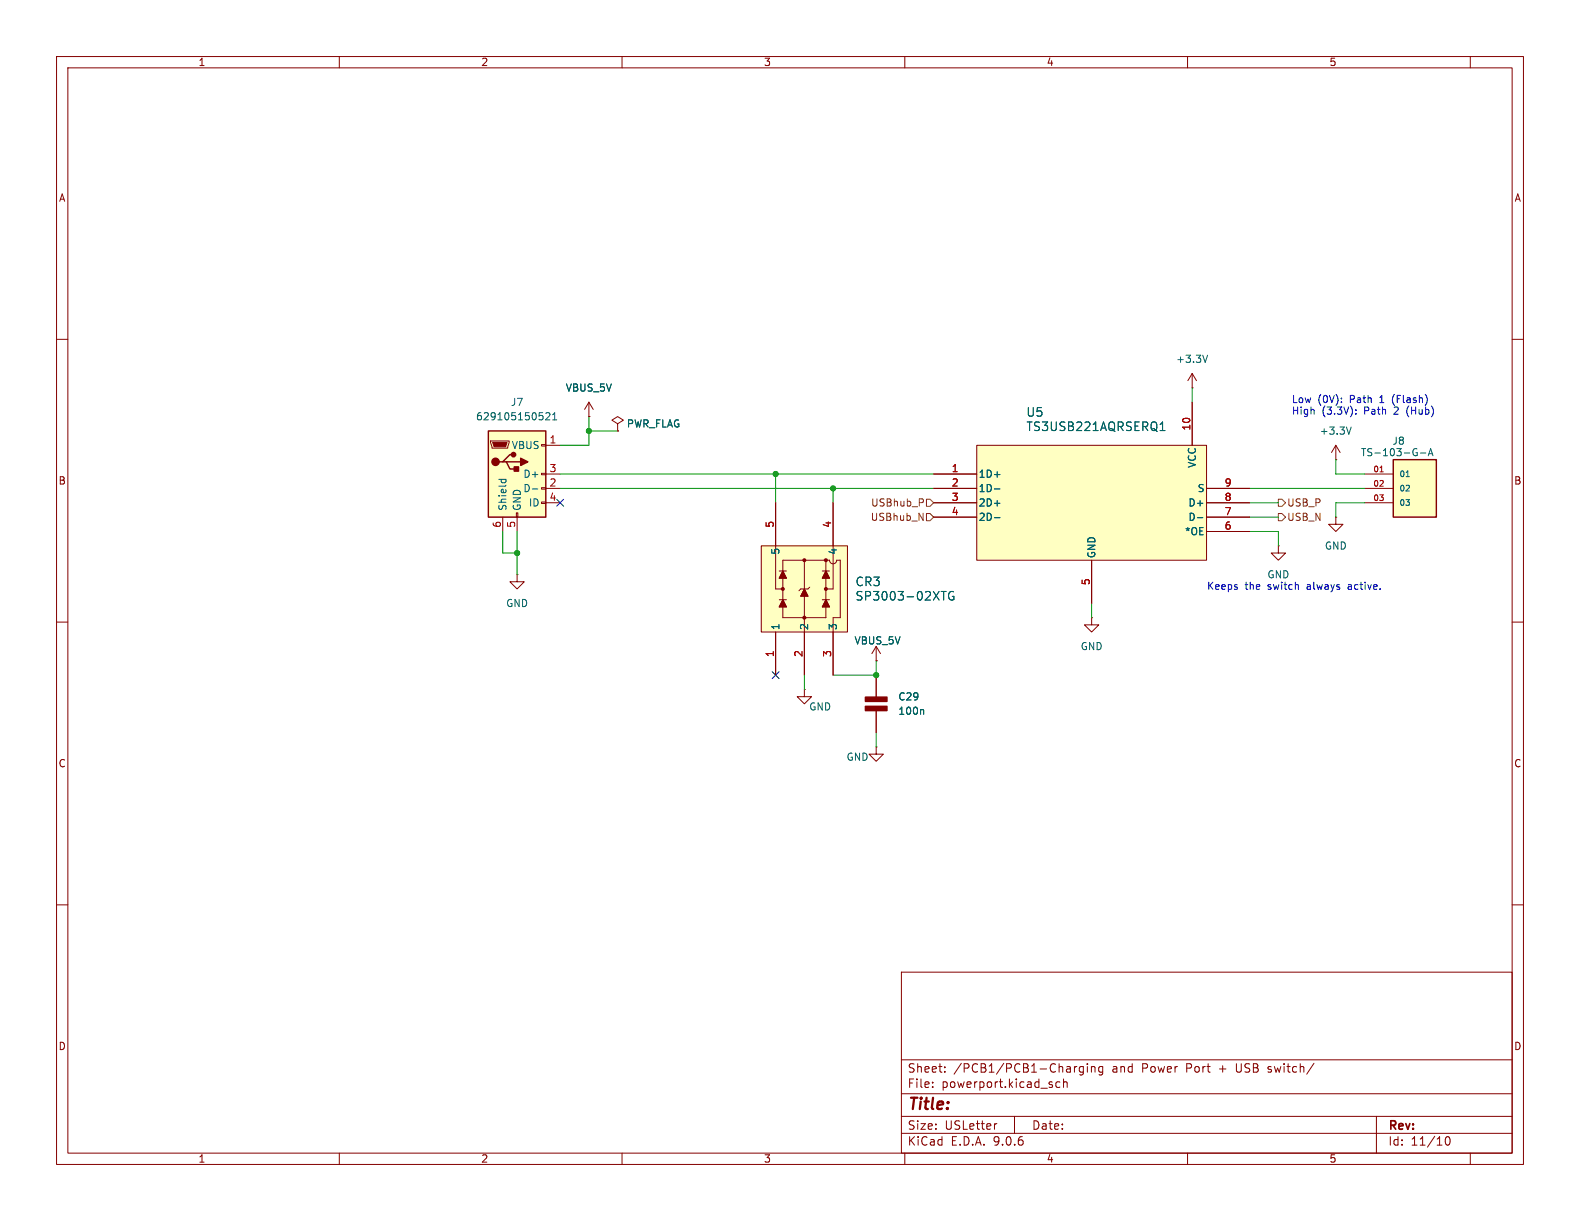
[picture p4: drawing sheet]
<svg xmlns="http://www.w3.org/2000/svg" width="279mm" height="216mm" viewBox="0 0 279 216" stroke-linecap="round" stroke-linejoin="round" font-family="sans-serif">
<g fill="none" stroke="#840000" stroke-width=".18">
<path d="M10 10h259.4v195.9h-259.4zM12 12h255.4v191.9h-255.4zM60 10v2M110 10v2M160 10v2M210 10v2M260 10v2M10 60h2M210.8 68.6h.1M210.8 66l.8 1.3M210.8 66l-.7 1.3M210.8 66v2.6"/>
<path d="M267.4 60h2M10 110h2M154.9 119.4v3.9M267.4 110h2M154.9 125.7v3.8M10 160h2M159.4 171.9h108v32h-108zM267.4 160h2M159.4 197.4h108M159.4 193.4h108M159.4 187.4h108M164.9 192.1v.2"/>
<path d="M164.9 191.4v.1M167.1 189.4v.2M167.1 188.7v.1M176.3 198.7l-.3 .1M179.4 197.4v3M187.4 191.4l-.4-.1-.3 .3v.4l.2 .2h.5M188.1 191.4l.2-.1 .3 .1 .1 .9M188.1 190.8v1.5M191.6 188.6v1.2l-.3 .3-.4-.1M191.6 188.7l-.5-.1-.2 .3v.4l.1 .2h.6M192.3 188.1v.1M192.3 188.6v1"/>
<path d="M193 188.7l.2-.1 .4 .1v.9M193 188.6v1M195 188.6v1.2l-.3 .3-.3-.1M195 188.7l-.4-.1-.3 .3v.4l.1 .2h.6M224.2 189.5l.2 .1M224.3 188.7v.3M232.4 188l-1.3 1.9M243.4 197.4v6.5M60 203.9v2M110 203.9v2M159.4 200.4h108M160 203.9v2"/>
<path d="M210 203.9v2M255.7 201.1l.2-.1a.81 .81 0 0 1 .6 .6 .81 .81 0 0 1-.3 .8l-.1 .1a.81 .81 0 0 1-.4-1.4zM260 203.9v2"/>
</g>
<path d="M213.5 62.8l-.4 1.3M163.2 125.5l.1 .1v.7" fill="none" stroke="#006464" stroke-width=".18"/>
<g fill="#840000" stroke="#840000" stroke-width=".25">
<path d="M153 123.3h3.8v.7h-3.8z"/>
<path d="M153 124.9h3.8v.8h-3.8z"/>
</g>
<path d="M134.6 96.5h15.3v15.3h-15.3z" fill="#ffffc2"/>
<g fill="none" stroke="#840000" stroke-width=".18">
<path d="M134.6 96.5h15.3v15.3h-15.3zM137.2 88.9v15.2h1.2M142.2 99.1v20.3M146 99.1v10.1h-7.6v-10.1h8.3a.64 .64 0 0 0 .6 .6 .64 .64 0 0 0 .7-.6h.6v10.1h-1.3v10.2M147.3 88.9v15.2h-1.3M137.2 111.8v7.6M137.8 106h1.3M137.8 101h1.3M138.4 106l.7 1.3h-1.3zM138.4 101l.7 1.2h-1.3zM142.2 104.1l.7 1.3h-1.3zM143.2 103.8l-.3 .3h-1.3l-.3 .4"/>
<path d="M145.4 106h1.3M145.4 101h1.3M146 106l.7 1.3h-1.3zM146 101l.7 1.2h-1.3z"/>
</g>
<g fill="none" stroke="#840000" stroke-width=".3">
<circle cx="142.2" cy="99.1" r=".2"/>
<circle cx="146" cy="99.1" r=".2"/>
<circle cx="138.4" cy="104.1" r=".2"/>
<circle cx="142.2" cy="109.2" r=".2"/>
<circle cx="146" cy="104.1" r=".2"/>
</g>
<g fill="#840000" stroke="#840000" stroke-width=".18">
<path d="M138.4 106l.7 1.3h-1.3z"/>
<path d="M146 106l.7 1.3h-1.3z"/>
<path d="M142.2 104.1l.7 1.3h-1.3z"/>
<path d="M138.4 101l.7 1.2h-1.3z"/>
<path d="M146 101l.7 1.2h-1.3z"/>
</g>
<path d="M166.4 104.6h.9M166.9 104.6v1.5M168.6 104.7a.75 .75 0 0 0-.9 .5 .75 .75 0 0 0 .5 .9l.5-.1v-.5h-.3" fill="none" stroke="#006464" stroke-width=".18"/>
<path d="M172.7 78.7h40.7v20.4h-40.7z" fill="#ffffc2"/>
<g fill="none" stroke="#840000" stroke-width=".18">
<path d="M172.7 78.7h40.7v20.4h-40.7zM210.8 71.1v7.6M165.1 83.8h7.6M165.1 86.4h7.6M165.1 88.9h7.6M165.1 91.4h7.6M193 99.1v7.6M213.4 86.4h7.6M213.4 88.9h7.6M213.4 91.4h7.6M213.4 94h7.6M226.1 96.5v1.3h-1.3l1.3 1.3 1.2-1.3h-1.2"/>
<path d="M226.1 96.5h.1M236.2 91.4v1.3h-1.3l1.3 1.3 1.3-1.3h-1.3M236.2 91.4h.1M91.4 101.6v1.3h1.3l-1.3 1.2-1.2-1.2h1.2M91.4 101.6h.1M142.2 121.9v1.3h1.3l-1.3 1.3-1.2-1.3h1.2M142.2 121.9h.1"/>
</g>
<path d="M205.1 76.1h.9M205.3 75l.3-.4v1.5M175.9 83.9h.9M175.9 86.5h.9M175.9 89h.9M175.9 91.5h.9M211.7 91.5h1" fill="none" stroke="#006464" stroke-width=".18"/>
<path d="M86.4 76.2h10.1v15.2h-10.1z" fill="#ffffc2"/>
<path d="M86.4 76.2h10.1v15.2h-10.1zM88.9 81.7h.6l.7 1.2h1.2M89.5 81.7h2.6M90.8 80.4h-.6l-1.3 1.3h-.6" fill="none" stroke="#840000" stroke-width=".25"/>
<g fill="none" stroke="#840000" stroke-width=".18">
<path d="M86.7 78h3.3v.2l-.2 1h-2.8zM95.8 78.6h.7v.3h-.7zM96.5 78.7h2.6M104.1 73.7h.1M104.1 71.1l.8 1.3M104.1 71.1l-.7 1.3M104.1 71.1v2.6M109.2 74.9l-1-.6 1-.6 1 .6-1 .6v1.3M109.2 76.2h.1M88.9 91.4v2.6M91.3 90.7h.3v.7h-.3zM91.4 91.4v2.6"/>
<path d="M95.8 83.7h.7v.2h-.7zM95.8 86.2h.7v.3h-.7zM95.8 88.8h.7v.2h-.7zM96.5 83.8h2.6M96.5 86.4h2.6M96.5 88.9h2.6M154.9 132.1v1.3h-1.2l1.2 1.2 1.3-1.2h-1.3M154.9 132.1h.1"/>
</g>
<path d="M87.1 78.2h2.6l-.3 .8h-2z" fill="#840000" stroke="#840000" stroke-width=".18"/>
<g fill="#840000" stroke="#840000" stroke-width=".25">
<path d="M90.9 82.6h.8v.7h-.8z"/>
<path d="M92.1 81l1.2 .7-1.2 .6z"/>
<circle cx="87.6" cy="81.7" r=".63"/>
<circle cx="90.8" cy="80.4" r=".38"/>
</g>
<path d="M96.5 73.1l.5-.1 .2 .3-.7 .9h.7M97.7 74.2h.8M97.7 73.3l.4-.3v1.2M88.2 84.8h1.3M88.7 84.8l-.1 .3M89.4 84.8l.1 .3M94.1 86.5h1" fill="none" stroke="#006464" stroke-width=".18"/>
<path d="M246.4 81.3h7.6v10.1h-7.6z" fill="#ffffc2"/>
<path d="M246.4 81.3h7.6v10.1h-7.6z" fill="none" stroke="#840000" stroke-width=".25"/>
<g fill="none" stroke="#840000" stroke-width=".18">
<path d="M104.1 73.7h.1M109.2 76.2h.1M210.8 71.1v7.6M236.2 78.7l.8 1.3M236.2 78.7l-.7 1.3M236.2 78.7v2.6M137.2 88.9v7.6M147.3 88.9v7.6M165.1 83.8h7.6M165.1 86.4h7.6M165.1 88.9h7.6M165.1 91.4h7.6"/>
<path d="M193 99.1v7.6M213.4 86.4h7.6M213.4 88.9h7.6M213.4 91.4h7.6M213.4 94h7.6M236.2 81.3h.1M241.3 83.8h5.1M241.3 86.4h5.1M241.3 88.9h5.1M137.2 111.8v7.6M142.2 111.8v7.6M147.3 111.8v7.6"/>
<path d="M154.9 116.8h.1M154.9 114.3l-.7 1.3M154.9 114.3l.8 1.3M154.9 114.3v2.5M154.9 119.4v3.9M193 109.2v1.3h-1.2l1.2 1.3 1.3-1.3h-1.3M193 109.2h.1M154.9 125.7v3.8"/>
</g>
<g fill="none" stroke="#006464" stroke-width=".18">
<path d="M205.1 76.1h.9M205.3 75l.3-.4v1.5M238.9 75.5l-.4 1.3M175.9 83.9h.9M175.9 86.5h.9M175.9 89h.9M175.9 91.5h.9M211.7 91.5h1M248.7 84.3h.5M251.2 80.1h.9M252.6 80.6l.4-1.3 .4 1.3M252.7 80.2h.6"/>
<path d="M166.4 104.6h.9M166.9 104.6v1.5M168.6 104.7a.75 .75 0 0 0-.9 .5 .75 .75 0 0 0 .5 .9l.5-.1v-.5h-.3M163.2 125.5l.1 .1v.7"/>
</g>
<path d="M244 83.4h.6" fill="none" stroke="#a90000" stroke-width=".18"/>
<path d="M162.5 90.7l.7 1.3v-1.3M163.2 88.3l.1 .2-.1 .3M163.8 90.8h.7l.6 .6-.6 .7h-.7zM163.8 88.3h.7l.6 .6-.6 .6h-.7zM226.1 88.3h.6l.6 .6-.6 .6h-.6zM226.1 90.8h.6l.6 .6-.6 .7h-.6z" fill="none" stroke="#725600" stroke-width=".18"/>
<g fill="none" stroke="#009600" stroke-width=".18">
<path d="M104.1 73.7v5h-5M104.1 76.2h5.1M210.8 68.6v2.5M88.9 94v3.8h2.5M91.4 94v7.6M99.1 86.4h66M99.1 83.8h66M137.2 83.8v5.1M147.3 86.4v2.5M221 86.4h20.3M221 94h5.1v2.5M221 91.4h5.1"/>
<path d="M221 88.9h5.1M236.2 81.3v2.5h5.1M241.3 88.9h-5.1v2.5M142.2 119.4v2.5M154.9 116.8v2.6h-7.6M193 106.7v2.5M154.9 129.5v2.6"/>
</g>
<path d="M98.5 88.3l1.2 1.2M99.7 88.3l-1.2 1.2M136.6 118.8l1.2 1.2M137.8 118.8l-1.2 1.2" fill="none" stroke="#000084" stroke-width=".18"/>
<path d="M239.8 73.1v.1M239.8 72.4v.2" fill="none" stroke="#0000c2" stroke-width=".18"/>
<g fill="#009600" stroke="#009600" stroke-width=".18">
<circle cx="91.4" cy="97.8" r=".46"/>
<circle cx="137.2" cy="83.8" r=".46"/>
<circle cx="147.3" cy="86.4" r=".46"/>
<circle cx="104.1" cy="76.2" r=".46"/>
<circle cx="154.9" cy="119.4" r=".46"/>
</g>
<text font-size="2.8" fill="#840000" x="160.4" y="196.8">Title:</text>
<g font-size="2.1" fill="#006464">
<text x="181.4" y="76.4">TS3USB221AQRSERQ1</text>
<text x="181.4" y="73.9">U5</text>
<text x="151.2" y="103.9">CR3</text>
<text x="151.2" y="106.4">SP3003-02XTG</text>
</g>
<g font-size="2.1" fill="#840000">
<text x="160.4" y="189.9">Sheet:</text>
<text x="168.6" y="189.9">/PCB1/PCB1-Charging</text>
<text x="196.7" y="189.9">and</text>
<text x="202.1" y="189.9">Power</text>
<text x="210" y="189.9">Port</text>
<text x="216" y="189.9">+</text>
<text x="219.1" y="189.9">USB</text>
<text x="224.9" y="189.9">switch/</text>
<text x="160.4" y="192.6">File:</text>
<text x="166.5" y="192.6">powerport.kicad_sch</text>
<text x="160.4" y="202.8">KiCad</text>
<text x="160.4" y="200">Size:</text>
<text x="167.1" y="200">USLetter</text>
<text x="168.1" y="202.8">E.D.A.</text>
<text x="175.7" y="202.8">9.0.6</text>
<text x="182.4" y="200">Date:</text>
<text x="245.4" y="200.2">Rev:</text>
<text x="245.4" y="202.8">Id:</text>
<text x="249.5" y="202.8">11/10</text>
</g>
<g font-size="1.8" fill="#840000">
<text x="35" y="11.9">1</text>
<text x="85" y="11.9">2</text>
<text x="135" y="11.9">3</text>
<text x="185" y="11.9">4</text>
<text x="235" y="11.9">5</text>
<text x="10.3" y="35.9">A</text>
<text x="267.7" y="35.9">A</text>
<text x="10.3" y="85.9">B</text>
<text x="267.7" y="85.9">B</text>
<text x="10.3" y="135.9">C</text>
<text x="267.7" y="135.9">C</text>
<text x="10.3" y="185.9">D</text>
<text x="267.7" y="185.9">D</text>
<text x="35" y="205.8">1</text>
<text x="85" y="205.8">2</text>
<text x="135" y="205.8">3</text>
<text x="185" y="205.8">4</text>
<text x="235" y="205.8">5</text>
</g>
<g font-size="1.8" fill="#006464">
<text x="207.9" y="64.4">+3.3V</text>
<text x="90.2" y="72">J7</text>
<text x="100" y="69.4">VBUS_5V</text>
<text x="84.1" y="74.5">629105150521</text>
<text x="110.8" y="75.8">PWR_FLAG</text>
<text x="233.3" y="77.1">+3.3V</text>
<text x="90.4" y="79.6">VBUS</text>
<text x="211.7" y="82.8" transform="rotate(-90 211.7 82.8)">VCC</text>
<text x="240.5" y="80.9">TS-103-G-A</text>
<text x="246.1" y="78.8">J8</text>
<text x="92.5" y="84.7">D+</text>
<text x="92.5" y="87.2">D-</text>
<text x="93.4" y="89.8">ID</text>
<text x="173" y="84.7">1D+</text>
<text x="173" y="87.2">1D-</text>
<text x="173" y="89.8">2D+</text>
<text x="210.1" y="89.8">D+</text>
<text x="211.7" y="87.2">S</text>
<text x="89.8" y="90.4" transform="rotate(-90 89.8 90.4)">Shield</text>
<text x="92.3" y="90.4" transform="rotate(-90 92.3 90.4)">GND</text>
<text x="173" y="92.3">2D-</text>
<text x="209.5" y="94.8">*OE</text>
<text x="210.1" y="92.3">D-</text>
<text x="138" y="98.2" transform="rotate(-90 138 98.2)">5</text>
<text x="148.2" y="98.2" transform="rotate(-90 148.2 98.2)">4</text>
<text x="193.9" y="98.8" transform="rotate(-90 193.9 98.8)">GND</text>
<text x="234.2" y="97.4">GND</text>
<text x="89.4" y="107.5">GND</text>
<text x="138" y="111.5" transform="rotate(-90 138 111.5)">1</text>
<text x="143.1" y="111.5" transform="rotate(-90 143.1 111.5)">2</text>
<text x="148.2" y="111.5" transform="rotate(-90 148.2 111.5)">3</text>
<text x="151" y="114.1">VBUS_5V</text>
<text x="191" y="115.2">GND</text>
<text x="143" y="125.8">GND</text>
<text x="158.8" y="124.1">C29</text>
<text x="158.8" y="126.6">100n</text>
<text x="149.6" y="134.7">GND</text>
</g>
<g font-size="1.8" fill="#0000c2">
<text x="228.3" y="71.5">Low</text>
<text x="233" y="71.5">(0V):</text>
<text x="238.8" y="71.5">Path</text>
<text x="244.3" y="71.5">1</text>
<text x="246.6" y="71.5">(Flash)</text>
<text x="228.3" y="73.5">High</text>
<text x="233.8" y="73.5">(3.3V):</text>
<text x="241.3" y="73.5">Path</text>
<text x="246.8" y="73.5">2</text>
<text x="249.2" y="73.5">(Hub)</text>
<text x="213.4" y="104.5">Keeps</text>
<text x="220.2" y="104.5">the</text>
<text x="224" y="102.5">GND</text>
<text x="224.3" y="104.5">switch</text>
<text x="231.4" y="104.5">always</text>
<text x="238.8" y="104.5">active.</text>
</g>
<g font-size="1.8" fill="#a90000">
<text x="210.6" y="76.2" transform="rotate(-90 210.6 76.2)">10</text>
<text x="97.1" y="78.5">1</text>
<text x="97.1" y="83.6">3</text>
<text x="168.2" y="83.6">1</text>
<text x="97.1" y="86.1">2</text>
<text x="97.1" y="88.6">4</text>
<text x="168.2" y="86.1">2</text>
<text x="168.2" y="88.6">3</text>
<text x="216.5" y="86.1">9</text>
<text x="216.5" y="88.6">8</text>
<text x="88.6" y="93.4" transform="rotate(-90 88.6 93.4)">6</text>
<text x="91.2" y="93.4" transform="rotate(-90 91.2 93.4)">5</text>
<text x="136.9" y="93.4" transform="rotate(-90 136.9 93.4)">5</text>
<text x="147.1" y="93.4" transform="rotate(-90 147.1 93.4)">4</text>
<text x="168.2" y="91.2">4</text>
<text x="216.5" y="91.2">7</text>
<text x="216.5" y="93.7">6</text>
<text x="192.8" y="103.6" transform="rotate(-90 192.8 103.6)">5</text>
<text x="136.9" y="116.3" transform="rotate(-90 136.9 116.3)">1</text>
<text x="142" y="116.3" transform="rotate(-90 142 116.3)">2</text>
<text x="147.1" y="116.3" transform="rotate(-90 147.1 116.3)">3</text>
</g>
<g font-size="1.8" fill="#725600">
<text x="153.9" y="89.8">USBhub_P</text>
<text x="227.5" y="89.8">USB_P</text>
<text x="153.9" y="92.3">USBhub_N</text>
<text x="227.5" y="92.3">USB_N</text>
</g>
<g font-size="1.4" fill="#a90000">
<text x="242.7" y="83.6">01</text>
<text x="242.7" y="86.1">02</text>
<text x="242.7" y="88.6">03</text>
</g>
<g font-size="1.4" fill="#006464">
<text x="247.4" y="84.6">01</text>
<text x="247.4" y="87.1">02</text>
<text x="247.4" y="89.6">03</text>
</g>
</svg>
